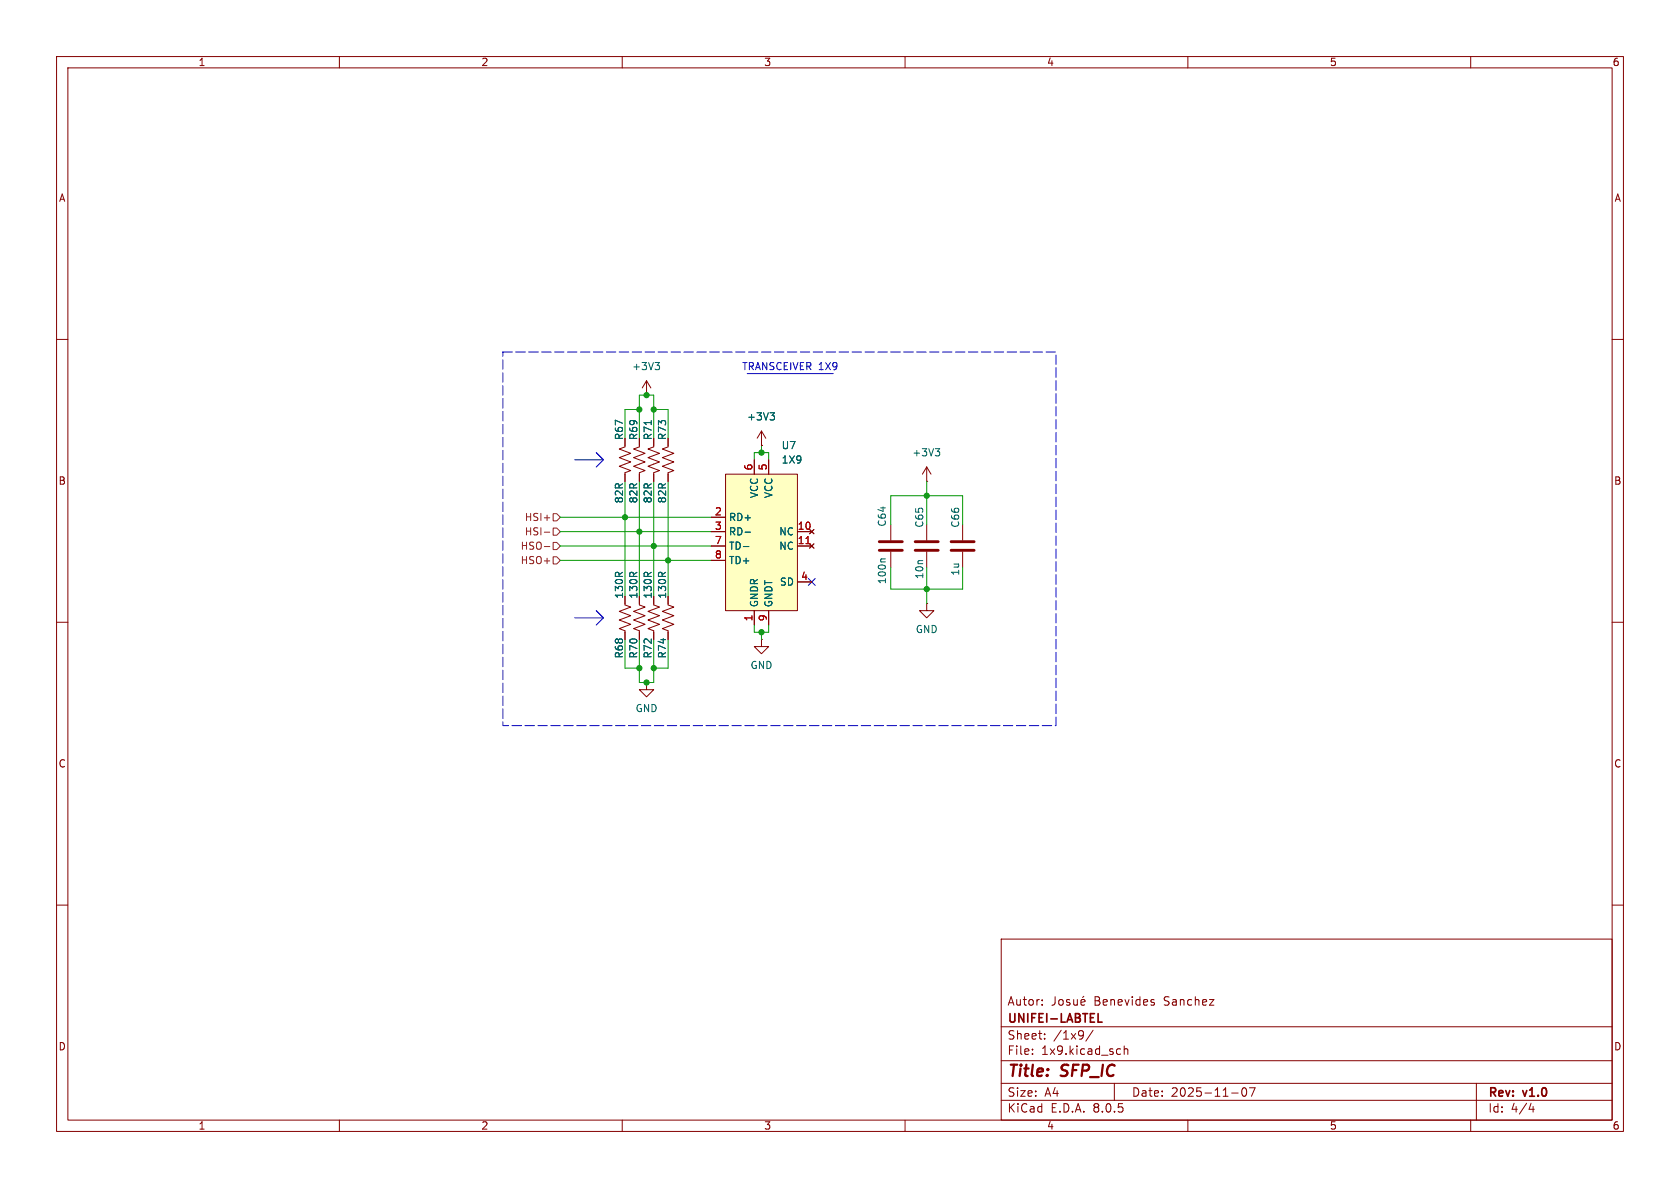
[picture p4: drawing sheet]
(kicad_sch
 (version 20231120)
 (generator "eeschema")
 (generator_version "8.0")
 (paper "A4")
 (title_block
  (title "SFP_IC")
  (date "2025-11-07")
  (rev "v1.0")
  (company "UNIFEI-LABTEL")
  (comment 1 "Autor: Josué Benevides Sanchez"))
 (lib_symbols
  (symbol "1x9:1x9_SC" (exclude_from_sim no) (in_bom yes) (on_board yes)
   (property "Reference" "U" (at -9.398 14.478 0) (effects (font (size 1.27 1.27))))
   (property "Value" "1X9" (at -8.636 16.764 0) (effects (font (size 1.27 1.27))))
   (property "Footprint" "" (at -2.54 15.24 0) (effects (font (size 1.27 1.27)) (hide yes)))
   (property "Datasheet" "" (at -2.54 15.24 0) (effects (font (size 1.27 1.27)) (hide yes)))
   (property "Description" "" (at -2.54 15.24 0) (effects (font (size 1.27 1.27)) (hide yes)))
   (symbol "1x9_SC_1_1"
    (rectangle (start -6.35 12.7) (end 6.35 -11.43) (stroke (width 0) (type default)) (fill (type background)))
    (pin output line (at -1.27 -13.97 90) (length 2.54) (name "GNDR" (effects (font (size 1.27 1.27)))) (number "1" (effects (font (size 1.27 1.27)))))
    (pin no_connect line (at 8.89 2.54 180) (length 2.54) (name "NC" (effects (font (size 1.27 1.27)))) (number "10" (effects (font (size 1.27 1.27)))))
    (pin no_connect line (at 8.89 0 180) (length 2.54) (name "NC" (effects (font (size 1.27 1.27)))) (number "11" (effects (font (size 1.27 1.27)))))
    (pin output line (at -8.89 5.08 0) (length 2.54) (name "RD+" (effects (font (size 1.27 1.27)))) (number "2" (effects (font (size 1.27 1.27)))))
    (pin output line (at -8.89 2.54 0) (length 2.54) (name "RD-" (effects (font (size 1.27 1.27)))) (number "3" (effects (font (size 1.27 1.27)))))
    (pin output line (at 8.89 -6.35 180) (length 2.54) (name "SD" (effects (font (size 1.27 1.27)))) (number "4" (effects (font (size 1.27 1.27)))))
    (pin input line (at 1.27 15.24 270) (length 2.54) (name "VCC" (effects (font (size 1.27 1.27)))) (number "5" (effects (font (size 1.27 1.27)))))
    (pin input line (at -1.27 15.24 270) (length 2.54) (name "VCC" (effects (font (size 1.27 1.27)))) (number "6" (effects (font (size 1.27 1.27)))))
    (pin input line (at -8.89 0 0) (length 2.54) (name "TD-" (effects (font (size 1.27 1.27)))) (number "7" (effects (font (size 1.27 1.27)))))
    (pin input line (at -8.89 -2.54 0) (length 2.54) (name "TD+" (effects (font (size 1.27 1.27)))) (number "8" (effects (font (size 1.27 1.27)))))
    (pin output line (at 1.27 -13.97 90) (length 2.54) (name "GNDT" (effects (font (size 1.27 1.27)))) (number "9" (effects (font (size 1.27 1.27)))))))
  (symbol "Device:C"
   (pin_numbers hide)
   (pin_names
    (offset 0.254)) (exclude_from_sim no) (in_bom yes) (on_board yes)
   (property "Reference" "C" (at 0.635 2.54 0) (effects (font (size 1.27 1.27)) (justify left)))
   (property "Value" "C" (at 0.635 -2.54 0) (effects (font (size 1.27 1.27)) (justify left)))
   (property "Footprint" "" (at 0.9652 -3.81 0) (effects (font (size 1.27 1.27)) (hide yes)))
   (property "Datasheet" "~" (at 0 0 0) (effects (font (size 1.27 1.27)) (hide yes)))
   (property "Description" "Unpolarized capacitor" (at 0 0 0) (effects (font (size 1.27 1.27)) (hide yes)))
   (symbol "C_0_1"
    (polyline (pts (xy -2.032 -0.762) (xy 2.032 -0.762)) (stroke (width 0.508) (type default)) (fill (type none)))
    (polyline (pts (xy -2.032 0.762) (xy 2.032 0.762)) (stroke (width 0.508) (type default)) (fill (type none))))
   (symbol "C_1_1"
    (pin passive line (at 0 3.81 270) (length 2.794) (name "~" (effects (font (size 1.27 1.27)))) (number "1" (effects (font (size 1.27 1.27)))))
    (pin passive line (at 0 -3.81 90) (length 2.794) (name "~" (effects (font (size 1.27 1.27)))) (number "2" (effects (font (size 1.27 1.27)))))))
  (symbol "Device:R_US"
   (pin_numbers hide)
   (pin_names
    (offset 0)) (exclude_from_sim no) (in_bom yes) (on_board yes)
   (property "Reference" "R" (at 2.54 0 90) (effects (font (size 1.27 1.27))))
   (property "Value" "R_US" (at -2.54 0 90) (effects (font (size 1.27 1.27))))
   (property "Footprint" "" (at 1.016 -0.254 90) (effects (font (size 1.27 1.27)) (hide yes)))
   (property "Datasheet" "~" (at 0 0 0) (effects (font (size 1.27 1.27)) (hide yes)))
   (property "Description" "Resistor, US symbol" (at 0 0 0) (effects (font (size 1.27 1.27)) (hide yes)))
   (symbol "R_US_0_1"
    (polyline (pts (xy 0 -2.286) (xy 0 -2.54)) (stroke (width 0) (type default)) (fill (type none)))
    (polyline (pts (xy 0 2.286) (xy 0 2.54)) (stroke (width 0) (type default)) (fill (type none)))
    (polyline (pts (xy 0 -0.762) (xy 1.016 -1.143) (xy 0 -1.524) (xy -1.016 -1.905) (xy 0 -2.286)) (stroke (width 0) (type default)) (fill (type none)))
    (polyline (pts (xy 0 0.762) (xy 1.016 0.381) (xy 0 0) (xy -1.016 -0.381) (xy 0 -0.762)) (stroke (width 0) (type default)) (fill (type none)))
    (polyline (pts (xy 0 2.286) (xy 1.016 1.905) (xy 0 1.524) (xy -1.016 1.143) (xy 0 0.762)) (stroke (width 0) (type default)) (fill (type none))))
   (symbol "R_US_1_1"
    (pin passive line (at 0 3.81 270) (length 1.27) (name "~" (effects (font (size 1.27 1.27)))) (number "1" (effects (font (size 1.27 1.27)))))
    (pin passive line (at 0 -3.81 90) (length 1.27) (name "~" (effects (font (size 1.27 1.27)))) (number "2" (effects (font (size 1.27 1.27)))))))
  (symbol "power:+3V3"
   (power)
   (pin_numbers hide)
   (pin_names
    (offset 0) hide) (exclude_from_sim no) (in_bom yes) (on_board yes)
   (property "Reference" "#PWR" (at 0 -3.81 0) (effects (font (size 1.27 1.27)) (hide yes)))
   (property "Value" "+3V3" (at 0 3.556 0) (effects (font (size 1.27 1.27))))
   (property "Footprint" "" (at 0 0 0) (effects (font (size 1.27 1.27)) (hide yes)))
   (property "Datasheet" "" (at 0 0 0) (effects (font (size 1.27 1.27)) (hide yes)))
   (property "Description" "Power symbol creates a global label with name \"+3V3\"" (at 0 0 0) (effects (font (size 1.27 1.27)) (hide yes)))
   (symbol "+3V3_0_1"
    (polyline (pts (xy -0.762 1.27) (xy 0 2.54)) (stroke (width 0) (type default)) (fill (type none)))
    (polyline (pts (xy 0 0) (xy 0 2.54)) (stroke (width 0) (type default)) (fill (type none)))
    (polyline (pts (xy 0 2.54) (xy 0.762 1.27)) (stroke (width 0) (type default)) (fill (type none))))
   (symbol "+3V3_1_1"
    (pin power_in line (at 0 0 90) (length 0) (name "~" (effects (font (size 1.27 1.27)))) (number "1" (effects (font (size 1.27 1.27)))))))
  (symbol "power:GND"
   (power)
   (pin_numbers hide)
   (pin_names
    (offset 0) hide) (exclude_from_sim no) (in_bom yes) (on_board yes)
   (property "Reference" "#PWR" (at 0 -6.35 0) (effects (font (size 1.27 1.27)) (hide yes)))
   (property "Value" "GND" (at 0 -3.81 0) (effects (font (size 1.27 1.27))))
   (property "Footprint" "" (at 0 0 0) (effects (font (size 1.27 1.27)) (hide yes)))
   (property "Datasheet" "" (at 0 0 0) (effects (font (size 1.27 1.27)) (hide yes)))
   (property "Description" "Power symbol creates a global label with name \"GND\" , ground" (at 0 0 0) (effects (font (size 1.27 1.27)) (hide yes)))
   (symbol "GND_0_1"
    (polyline (pts (xy 0 0) (xy 0 -1.27) (xy 1.27 -1.27) (xy 0 -2.54) (xy -1.27 -1.27) (xy 0 -1.27)) (stroke (width 0) (type default)) (fill (type none))))
   (symbol "GND_1_1"
    (pin power_in line (at 0 0 270) (length 0) (name "~" (effects (font (size 1.27 1.27)))) (number "1" (effects (font (size 1.27 1.27))))))))
 (junction
  (at 113.03 118.11)
  (diameter 0)
  (color 0 0 0 0))
 (junction
  (at 115.57 96.52)
  (diameter 0)
  (color 0 0 0 0))
 (junction
  (at 134.62 111.76)
  (diameter 0)
  (color 0 0 0 0))
 (junction
  (at 114.3 120.65)
  (diameter 0)
  (color 0 0 0 0))
 (junction
  (at 163.83 87.63)
  (diameter 0)
  (color 0 0 0 0))
 (junction
  (at 113.03 93.98)
  (diameter 0)
  (color 0 0 0 0))
 (junction
  (at 113.03 72.39)
  (diameter 0)
  (color 0 0 0 0))
 (junction
  (at 118.11 99.06)
  (diameter 0)
  (color 0 0 0 0))
 (junction
  (at 115.57 118.11)
  (diameter 0)
  (color 0 0 0 0))
 (junction
  (at 115.57 72.39)
  (diameter 0)
  (color 0 0 0 0))
 (junction
  (at 163.83 104.14)
  (diameter 0)
  (color 0 0 0 0))
 (junction
  (at 134.62 80.01)
  (diameter 0)
  (color 0 0 0 0))
 (junction
  (at 110.49 91.44)
  (diameter 0)
  (color 0 0 0 0))
 (junction
  (at 114.3 69.85)
  (diameter 0)
  (color 0 0 0 0))
 (no_connect
  (at 143.51 102.87))
 (wire
  (pts (xy 133.35 110.49) (xy 133.35 111.76))
  (stroke (width 0) (type default)))
 (polyline
  (pts (xy 105.41 107.95) (xy 106.68 109.22))
  (stroke (width 0) (type default)))
 (wire
  (pts (xy 115.57 69.85) (xy 115.57 72.39))
  (stroke (width 0) (type default)))
 (wire
  (pts (xy 115.57 113.03) (xy 115.57 118.11))
  (stroke (width 0) (type default)))
 (wire
  (pts (xy 113.03 72.39) (xy 113.03 77.47))
  (stroke (width 0) (type default)))
 (wire
  (pts (xy 110.49 85.09) (xy 110.49 91.44))
  (stroke (width 0) (type default)))
 (wire
  (pts (xy 118.11 118.11) (xy 115.57 118.11))
  (stroke (width 0) (type default)))
 (wire
  (pts (xy 110.49 91.44) (xy 110.49 105.41))
  (stroke (width 0) (type default)))
 (wire
  (pts (xy 114.3 120.65) (xy 115.57 120.65))
  (stroke (width 0) (type default)))
 (wire
  (pts (xy 135.89 80.01) (xy 135.89 81.28))
  (stroke (width 0) (type default)))
 (wire
  (pts (xy 157.48 87.63) (xy 163.83 87.63))
  (stroke (width 0) (type default)))
 (wire
  (pts (xy 163.83 87.63) (xy 163.83 92.71))
  (stroke (width 0) (type default)))
 (wire
  (pts (xy 110.49 72.39) (xy 113.03 72.39))
  (stroke (width 0) (type default)))
 (wire
  (pts (xy 99.06 91.44) (xy 110.49 91.44))
  (stroke (width 0) (type default)))
 (wire
  (pts (xy 157.48 100.33) (xy 157.48 104.14))
  (stroke (width 0) (type default)))
 (wire
  (pts (xy 163.83 100.33) (xy 163.83 104.14))
  (stroke (width 0) (type default)))
 (wire
  (pts (xy 170.18 100.33) (xy 170.18 104.14))
  (stroke (width 0) (type default)))
 (wire
  (pts (xy 118.11 72.39) (xy 115.57 72.39))
  (stroke (width 0) (type default)))
 (wire
  (pts (xy 115.57 96.52) (xy 125.73 96.52))
  (stroke (width 0) (type default)))
 (wire
  (pts (xy 163.83 104.14) (xy 170.18 104.14))
  (stroke (width 0) (type default)))
 (wire
  (pts (xy 115.57 96.52) (xy 115.57 105.41))
  (stroke (width 0) (type default)))
 (wire
  (pts (xy 113.03 93.98) (xy 125.73 93.98))
  (stroke (width 0) (type default)))
 (polyline
  (pts (xy 106.68 81.28) (xy 105.41 82.55))
  (stroke (width 0) (type default)))
 (wire
  (pts (xy 113.03 85.09) (xy 113.03 93.98))
  (stroke (width 0) (type default)))
 (wire
  (pts (xy 115.57 69.85) (xy 114.3 69.85))
  (stroke (width 0) (type default)))
 (polyline
  (pts (xy 106.68 109.22) (xy 105.41 110.49))
  (stroke (width 0) (type default)))
 (polyline
  (pts (xy 105.41 80.01) (xy 106.68 81.28))
  (stroke (width 0) (type default)))
 (wire
  (pts (xy 170.18 92.71) (xy 170.18 87.63))
  (stroke (width 0) (type default)))
 (wire
  (pts (xy 163.83 104.14) (xy 163.83 106.68))
  (stroke (width 0) (type default)))
 (wire
  (pts (xy 133.35 81.28) (xy 133.35 80.01))
  (stroke (width 0) (type default)))
 (polyline
  (pts (xy 106.68 81.28) (xy 101.6 81.28))
  (stroke (width 0) (type default)))
 (polyline
  (pts (xy 106.68 109.22) (xy 101.6 109.22))
  (stroke (width 0) (type default)))
 (wire
  (pts (xy 118.11 77.47) (xy 118.11 72.39))
  (stroke (width 0) (type default)))
 (wire
  (pts (xy 134.62 111.76) (xy 135.89 111.76))
  (stroke (width 0) (type default)))
 (wire
  (pts (xy 157.48 92.71) (xy 157.48 87.63))
  (stroke (width 0) (type default)))
 (wire
  (pts (xy 115.57 85.09) (xy 115.57 96.52))
  (stroke (width 0) (type default)))
 (wire
  (pts (xy 113.03 69.85) (xy 114.3 69.85))
  (stroke (width 0) (type default)))
 (wire
  (pts (xy 118.11 113.03) (xy 118.11 118.11))
  (stroke (width 0) (type default)))
 (wire
  (pts (xy 133.35 111.76) (xy 134.62 111.76))
  (stroke (width 0) (type default)))
 (wire
  (pts (xy 113.03 120.65) (xy 114.3 120.65))
  (stroke (width 0) (type default)))
 (wire
  (pts (xy 113.03 72.39) (xy 113.03 69.85))
  (stroke (width 0) (type default)))
 (wire
  (pts (xy 157.48 104.14) (xy 163.83 104.14))
  (stroke (width 0) (type default)))
 (wire
  (pts (xy 135.89 111.76) (xy 135.89 110.49))
  (stroke (width 0) (type default)))
 (polyline
  (pts (xy 132.08 66.04) (xy 147.32 66.04))
  (stroke (width 0) (type default)))
 (wire
  (pts (xy 163.83 85.09) (xy 163.83 87.63))
  (stroke (width 0) (type default)))
 (wire
  (pts (xy 133.35 80.01) (xy 134.62 80.01))
  (stroke (width 0) (type default)))
 (wire
  (pts (xy 118.11 85.09) (xy 118.11 99.06))
  (stroke (width 0) (type default)))
 (wire
  (pts (xy 118.11 99.06) (xy 125.73 99.06))
  (stroke (width 0) (type default)))
 (wire
  (pts (xy 118.11 99.06) (xy 118.11 105.41))
  (stroke (width 0) (type default)))
 (wire
  (pts (xy 99.06 96.52) (xy 115.57 96.52))
  (stroke (width 0) (type default)))
 (wire
  (pts (xy 113.03 93.98) (xy 113.03 105.41))
  (stroke (width 0) (type default)))
 (wire
  (pts (xy 99.06 93.98) (xy 113.03 93.98))
  (stroke (width 0) (type default)))
 (wire
  (pts (xy 110.49 118.11) (xy 113.03 118.11))
  (stroke (width 0) (type default)))
 (wire
  (pts (xy 110.49 91.44) (xy 125.73 91.44))
  (stroke (width 0) (type default)))
 (polyline
  (pts (xy 105.41 80.01) (xy 106.68 81.28))
  (stroke (width 0) (type default)))
 (polyline
  (pts (xy 105.41 107.95) (xy 106.68 109.22))
  (stroke (width 0) (type default)))
 (wire
  (pts (xy 113.03 113.03) (xy 113.03 118.11))
  (stroke (width 0) (type default)))
 (wire
  (pts (xy 110.49 77.47) (xy 110.49 72.39))
  (stroke (width 0) (type default)))
 (wire
  (pts (xy 113.03 118.11) (xy 113.03 120.65))
  (stroke (width 0) (type default)))
 (wire
  (pts (xy 110.49 113.03) (xy 110.49 118.11))
  (stroke (width 0) (type default)))
 (wire
  (pts (xy 134.62 78.74) (xy 134.62 80.01))
  (stroke (width 0) (type default)))
 (wire
  (pts (xy 134.62 80.01) (xy 135.89 80.01))
  (stroke (width 0) (type default)))
 (wire
  (pts (xy 99.06 99.06) (xy 118.11 99.06))
  (stroke (width 0) (type default)))
 (wire
  (pts (xy 115.57 118.11) (xy 115.57 120.65))
  (stroke (width 0) (type default)))
 (wire
  (pts (xy 170.18 87.63) (xy 163.83 87.63))
  (stroke (width 0) (type default)))
 (wire
  (pts (xy 115.57 72.39) (xy 115.57 77.47))
  (stroke (width 0) (type default)))
 (wire
  (pts (xy 134.62 111.76) (xy 134.62 113.03))
  (stroke (width 0) (type default)))
 (rectangle
  (start 88.9 62.23)
  (end 186.69 128.27)
  (stroke (width 0) (type dash))
  (fill (type none)))
 (text "TRANSCEIVER 1X9"
  (exclude_from_sim no)
  (at 139.7 65.024 0)
  (effects (font (size 1.27 1.27))))
 (hierarchical_label "HSO-"
  (shape input)
  (at 99.06 96.52 180)
  (fields_autoplaced yes)
  (effects (font (size 1.27 1.27)) (justify right)))
 (hierarchical_label "HSI+"
  (shape input)
  (at 99.06 91.44 180)
  (fields_autoplaced yes)
  (effects (font (size 1.27 1.27)) (justify right)))
 (hierarchical_label "HSO+"
  (shape input)
  (at 99.06 99.06 180)
  (fields_autoplaced yes)
  (effects (font (size 1.27 1.27)) (justify right)))
 (hierarchical_label "HSI-"
  (shape input)
  (at 99.06 93.98 180)
  (fields_autoplaced yes)
  (effects (font (size 1.27 1.27)) (justify right)))
 (symbol
  (lib_id "Device:R_US")
  (at 118.11 81.28 0)
  (mirror y)
  (unit 1)
  (exclude_from_sim no)
  (in_bom no)
  (on_board no)
  (dnp no)
  (property "Reference" "R73" (at 117.094 75.946 90) (effects (font (size 1.27 1.27))))
  (property "Value" "82R" (at 117.094 87.122 90) (effects (font (size 1.27 1.27))))
  (property "Footprint" "Resistor_SMD:R_0402_1005Metric" (at 117.094 81.534 90) (effects (font (size 1.27 1.27)) (hide yes)))
  (property "Datasheet" "~" (at 118.11 81.28 0) (effects (font (size 1.27 1.27)) (hide yes)))
  (property "Description" "Resistor, US symbol" (at 118.11 81.28 0) (effects (font (size 1.27 1.27)) (hide yes)))
  (property "JLCPCB Part #" "C4143" (at 118.11 81.28 90) (effects (font (size 1.27 1.27)) (hide yes)))
  (pin "1")
  (pin "2"))
 (symbol
  (lib_id "power:+3V3")
  (at 114.3 69.85 0)
  (unit 1)
  (exclude_from_sim no)
  (in_bom no)
  (on_board no)
  (dnp no)
  (fields_autoplaced yes)
  (property "Reference" "#PWR083" (at 114.3 73.66 0) (effects (font (size 1.27 1.27)) (hide yes)))
  (property "Value" "+3V3" (at 114.3 64.77 0) (effects (font (size 1.27 1.27))))
  (property "Footprint" "" (at 114.3 69.85 0) (effects (font (size 1.27 1.27)) (hide yes)))
  (property "Datasheet" "" (at 114.3 69.85 0) (effects (font (size 1.27 1.27)) (hide yes)))
  (property "Description" "Power symbol creates a global label with name \"+3V3\"" (at 114.3 69.85 0) (effects (font (size 1.27 1.27)) (hide yes)))
  (pin "1"))
 (symbol
  (lib_id "power:GND")
  (at 163.83 106.68 0)
  (unit 1)
  (exclude_from_sim no)
  (in_bom no)
  (on_board no)
  (dnp no)
  (property "Reference" "#PWR088" (at 163.83 113.03 0) (effects (font (size 1.27 1.27)) (hide yes)))
  (property "Value" "GND" (at 163.83 111.252 0) (effects (font (size 1.27 1.27))))
  (property "Footprint" "" (at 163.83 106.68 0) (effects (font (size 1.27 1.27)) (hide yes)))
  (property "Datasheet" "" (at 163.83 106.68 0) (effects (font (size 1.27 1.27)) (hide yes)))
  (property "Description" "Power symbol creates a global label with name \"GND\" , ground" (at 163.83 106.68 0) (effects (font (size 1.27 1.27)) (hide yes)))
  (pin "1"))
 (symbol
  (lib_id "Device:R_US")
  (at 110.49 109.22 180)
  (unit 1)
  (exclude_from_sim no)
  (in_bom no)
  (on_board no)
  (dnp no)
  (property "Reference" "R68" (at 109.474 114.554 90) (effects (font (size 1.27 1.27))))
  (property "Value" "130R" (at 109.474 103.378 90) (effects (font (size 1.27 1.27))))
  (property "Footprint" "Resistor_SMD:R_0402_1005Metric" (at 109.474 108.966 90) (effects (font (size 1.27 1.27)) (hide yes)))
  (property "Datasheet" "~" (at 110.49 109.22 0) (effects (font (size 1.27 1.27)) (hide yes)))
  (property "Description" "Resistor, US symbol" (at 110.49 109.22 0) (effects (font (size 1.27 1.27)) (hide yes)))
  (property "JLCPCB Part #" "C166609" (at 110.49 109.22 90) (effects (font (size 1.27 1.27)) (hide yes)))
  (pin "1")
  (pin "2"))
 (symbol
  (lib_id "power:GND")
  (at 114.3 120.65 0)
  (unit 1)
  (exclude_from_sim no)
  (in_bom no)
  (on_board no)
  (dnp no)
  (property "Reference" "#PWR084" (at 114.3 127 0) (effects (font (size 1.27 1.27)) (hide yes)))
  (property "Value" "GND" (at 114.3 125.222 0) (effects (font (size 1.27 1.27))))
  (property "Footprint" "" (at 114.3 120.65 0) (effects (font (size 1.27 1.27)) (hide yes)))
  (property "Datasheet" "" (at 114.3 120.65 0) (effects (font (size 1.27 1.27)) (hide yes)))
  (property "Description" "Power symbol creates a global label with name \"GND\" , ground" (at 114.3 120.65 0) (effects (font (size 1.27 1.27)) (hide yes)))
  (pin "1"))
 (symbol
  (lib_id "Device:C")
  (at 163.83 96.52 0)
  (mirror y)
  (unit 1)
  (exclude_from_sim no)
  (in_bom no)
  (on_board no)
  (dnp no)
  (property "Reference" "C65" (at 162.56 91.44 90) (effects (font (size 1.27 1.27))))
  (property "Value" "10n" (at 162.56 100.584 90) (effects (font (size 1.27 1.27))))
  (property "Footprint" "Capacitor_SMD:C_0402_1005Metric" (at 162.8648 100.33 0) (effects (font (size 1.27 1.27)) (hide yes)))
  (property "Datasheet" "~" (at 163.83 96.52 0) (effects (font (size 1.27 1.27)) (hide yes)))
  (property "Description" "Unpolarized capacitor" (at 163.83 96.52 0) (effects (font (size 1.27 1.27)) (hide yes)))
  (property "JLCPCB Part #" "C15195" (at 163.83 96.52 90) (effects (font (size 1.27 1.27)) (hide yes)))
  (pin "2")
  (pin "1"))
 (symbol
  (lib_id "Device:R_US")
  (at 115.57 81.28 0)
  (mirror y)
  (unit 1)
  (exclude_from_sim no)
  (in_bom no)
  (on_board no)
  (dnp no)
  (property "Reference" "R71" (at 114.554 75.946 90) (effects (font (size 1.27 1.27))))
  (property "Value" "82R" (at 114.554 87.122 90) (effects (font (size 1.27 1.27))))
  (property "Footprint" "Resistor_SMD:R_0402_1005Metric" (at 114.554 81.534 90) (effects (font (size 1.27 1.27)) (hide yes)))
  (property "Datasheet" "~" (at 115.57 81.28 0) (effects (font (size 1.27 1.27)) (hide yes)))
  (property "Description" "Resistor, US symbol" (at 115.57 81.28 0) (effects (font (size 1.27 1.27)) (hide yes)))
  (property "JLCPCB Part #" "C4143" (at 115.57 81.28 90) (effects (font (size 1.27 1.27)) (hide yes)))
  (pin "1")
  (pin "2"))
 (symbol
  (lib_id "power:+3V3")
  (at 163.83 85.09 0)
  (unit 1)
  (exclude_from_sim no)
  (in_bom no)
  (on_board no)
  (dnp no)
  (fields_autoplaced yes)
  (property "Reference" "#PWR087" (at 163.83 88.9 0) (effects (font (size 1.27 1.27)) (hide yes)))
  (property "Value" "+3V3" (at 163.83 80.01 0) (effects (font (size 1.27 1.27))))
  (property "Footprint" "" (at 163.83 85.09 0) (effects (font (size 1.27 1.27)) (hide yes)))
  (property "Datasheet" "" (at 163.83 85.09 0) (effects (font (size 1.27 1.27)) (hide yes)))
  (property "Description" "Power symbol creates a global label with name \"+3V3\"" (at 163.83 85.09 0) (effects (font (size 1.27 1.27)) (hide yes)))
  (pin "1"))
 (symbol
  (lib_id "1x9:1x9_SC")
  (at 134.62 96.52 0)
  (unit 1)
  (exclude_from_sim no)
  (in_bom no)
  (on_board no)
  (dnp no)
  (fields_autoplaced yes)
  (property "Reference" "U7" (at 138.0841 78.74 0) (effects (font (size 1.27 1.27)) (justify left)))
  (property "Value" "1X9" (at 138.0841 81.28 0) (effects (font (size 1.27 1.27)) (justify left)))
  (property "Footprint" "1x9:1x9" (at 132.08 81.28 0) (effects (font (size 1.27 1.27)) (hide yes)))
  (property "Datasheet" "" (at 132.08 81.28 0) (effects (font (size 1.27 1.27)) (hide yes)))
  (property "Description" "" (at 132.08 81.28 0) (effects (font (size 1.27 1.27)) (hide yes)))
  (pin "7")
  (pin "8")
  (pin "2")
  (pin "11")
  (pin "5")
  (pin "1")
  (pin "4")
  (pin "6")
  (pin "10")
  (pin "9")
  (pin "3"))
 (symbol
  (lib_id "Device:R_US")
  (at 118.11 109.22 180)
  (unit 1)
  (exclude_from_sim no)
  (in_bom no)
  (on_board no)
  (dnp no)
  (property "Reference" "R74" (at 117.094 114.554 90) (effects (font (size 1.27 1.27))))
  (property "Value" "130R" (at 117.094 103.378 90) (effects (font (size 1.27 1.27))))
  (property "Footprint" "Resistor_SMD:R_0402_1005Metric" (at 117.094 108.966 90) (effects (font (size 1.27 1.27)) (hide yes)))
  (property "Datasheet" "~" (at 118.11 109.22 0) (effects (font (size 1.27 1.27)) (hide yes)))
  (property "Description" "Resistor, US symbol" (at 118.11 109.22 0) (effects (font (size 1.27 1.27)) (hide yes)))
  (property "JLCPCB Part #" "C166609" (at 118.11 109.22 90) (effects (font (size 1.27 1.27)) (hide yes)))
  (pin "1")
  (pin "2"))
 (symbol
  (lib_id "Device:R_US")
  (at 110.49 81.28 0)
  (mirror y)
  (unit 1)
  (exclude_from_sim no)
  (in_bom no)
  (on_board no)
  (dnp no)
  (property "Reference" "R67" (at 109.474 75.946 90) (effects (font (size 1.27 1.27))))
  (property "Value" "82R" (at 109.474 87.122 90) (effects (font (size 1.27 1.27))))
  (property "Footprint" "Resistor_SMD:R_0402_1005Metric" (at 109.474 81.534 90) (effects (font (size 1.27 1.27)) (hide yes)))
  (property "Datasheet" "~" (at 110.49 81.28 0) (effects (font (size 1.27 1.27)) (hide yes)))
  (property "Description" "Resistor, US symbol" (at 110.49 81.28 0) (effects (font (size 1.27 1.27)) (hide yes)))
  (property "JLCPCB Part #" "C4143" (at 110.49 81.28 90) (effects (font (size 1.27 1.27)) (hide yes)))
  (pin "1")
  (pin "2"))
 (symbol
  (lib_id "power:GND")
  (at 134.62 113.03 0)
  (unit 1)
  (exclude_from_sim no)
  (in_bom no)
  (on_board no)
  (dnp no)
  (property "Reference" "#PWR086" (at 134.62 119.38 0) (effects (font (size 1.27 1.27)) (hide yes)))
  (property "Value" "GND" (at 134.62 117.602 0) (effects (font (size 1.27 1.27))))
  (property "Footprint" "" (at 134.62 113.03 0) (effects (font (size 1.27 1.27)) (hide yes)))
  (property "Datasheet" "" (at 134.62 113.03 0) (effects (font (size 1.27 1.27)) (hide yes)))
  (property "Description" "Power symbol creates a global label with name \"GND\" , ground" (at 134.62 113.03 0) (effects (font (size 1.27 1.27)) (hide yes)))
  (pin "1"))
 (symbol
  (lib_id "Device:R_US")
  (at 113.03 109.22 180)
  (unit 1)
  (exclude_from_sim no)
  (in_bom no)
  (on_board no)
  (dnp no)
  (property "Reference" "R70" (at 112.014 114.554 90) (effects (font (size 1.27 1.27))))
  (property "Value" "130R" (at 112.014 103.378 90) (effects (font (size 1.27 1.27))))
  (property "Footprint" "Resistor_SMD:R_0402_1005Metric" (at 112.014 108.966 90) (effects (font (size 1.27 1.27)) (hide yes)))
  (property "Datasheet" "~" (at 113.03 109.22 0) (effects (font (size 1.27 1.27)) (hide yes)))
  (property "Description" "Resistor, US symbol" (at 113.03 109.22 0) (effects (font (size 1.27 1.27)) (hide yes)))
  (property "JLCPCB Part #" "C166609" (at 113.03 109.22 90) (effects (font (size 1.27 1.27)) (hide yes)))
  (pin "1")
  (pin "2"))
 (symbol
  (lib_id "Device:R_US")
  (at 115.57 109.22 180)
  (unit 1)
  (exclude_from_sim no)
  (in_bom no)
  (on_board no)
  (dnp no)
  (property "Reference" "R72" (at 114.554 114.554 90) (effects (font (size 1.27 1.27))))
  (property "Value" "130R" (at 114.554 103.378 90) (effects (font (size 1.27 1.27))))
  (property "Footprint" "Resistor_SMD:R_0402_1005Metric" (at 114.554 108.966 90) (effects (font (size 1.27 1.27)) (hide yes)))
  (property "Datasheet" "~" (at 115.57 109.22 0) (effects (font (size 1.27 1.27)) (hide yes)))
  (property "Description" "Resistor, US symbol" (at 115.57 109.22 0) (effects (font (size 1.27 1.27)) (hide yes)))
  (property "JLCPCB Part #" "C166609" (at 115.57 109.22 90) (effects (font (size 1.27 1.27)) (hide yes)))
  (pin "1")
  (pin "2"))
 (symbol
  (lib_id "power:+3V3")
  (at 134.62 78.74 0)
  (unit 1)
  (exclude_from_sim no)
  (in_bom no)
  (on_board no)
  (dnp no)
  (fields_autoplaced yes)
  (property "Reference" "#PWR085" (at 134.62 82.55 0) (effects (font (size 1.27 1.27)) (hide yes)))
  (property "Value" "+3V3" (at 134.62 73.66 0) (effects (font (size 1.27 1.27))))
  (property "Footprint" "" (at 134.62 78.74 0) (effects (font (size 1.27 1.27)) (hide yes)))
  (property "Datasheet" "" (at 134.62 78.74 0) (effects (font (size 1.27 1.27)) (hide yes)))
  (property "Description" "Power symbol creates a global label with name \"+3V3\"" (at 134.62 78.74 0) (effects (font (size 1.27 1.27)) (hide yes)))
  (pin "1"))
 (symbol
  (lib_id "Device:C")
  (at 157.48 96.52 0)
  (unit 1)
  (exclude_from_sim no)
  (in_bom no)
  (on_board no)
  (dnp no)
  (property "Reference" "C64" (at 155.956 93.218 90) (effects (font (size 1.27 1.27)) (justify left)))
  (property "Value" "100n" (at 155.956 103.378 90) (effects (font (size 1.27 1.27)) (justify left)))
  (property "Footprint" "Capacitor_SMD:C_0402_1005Metric" (at 158.4452 100.33 0) (effects (font (size 1.27 1.27)) (hide yes)))
  (property "Datasheet" "~" (at 157.48 96.52 0) (effects (font (size 1.27 1.27)) (hide yes)))
  (property "Description" "Unpolarized capacitor" (at 157.48 96.52 0) (effects (font (size 1.27 1.27)) (hide yes)))
  (property "JLCPCB Part #" "C1525" (at 157.48 96.52 90) (effects (font (size 1.27 1.27)) (hide yes)))
  (pin "2")
  (pin "1"))
 (symbol
  (lib_id "Device:R_US")
  (at 113.03 81.28 0)
  (mirror y)
  (unit 1)
  (exclude_from_sim no)
  (in_bom no)
  (on_board no)
  (dnp no)
  (property "Reference" "R69" (at 112.014 75.946 90) (effects (font (size 1.27 1.27))))
  (property "Value" "82R" (at 112.014 87.122 90) (effects (font (size 1.27 1.27))))
  (property "Footprint" "Resistor_SMD:R_0402_1005Metric" (at 112.014 81.534 90) (effects (font (size 1.27 1.27)) (hide yes)))
  (property "Datasheet" "~" (at 113.03 81.28 0) (effects (font (size 1.27 1.27)) (hide yes)))
  (property "Description" "Resistor, US symbol" (at 113.03 81.28 0) (effects (font (size 1.27 1.27)) (hide yes)))
  (property "JLCPCB Part #" "C4143" (at 113.03 81.28 90) (effects (font (size 1.27 1.27)) (hide yes)))
  (pin "1")
  (pin "2"))
 (symbol
  (lib_id "Device:C")
  (at 170.18 96.52 0)
  (mirror y)
  (unit 1)
  (exclude_from_sim no)
  (in_bom no)
  (on_board no)
  (dnp no)
  (property "Reference" "C66" (at 168.91 91.44 90) (effects (font (size 1.27 1.27))))
  (property "Value" "1u" (at 168.91 100.584 90) (effects (font (size 1.27 1.27))))
  (property "Footprint" "Capacitor_SMD:C_0603_1608Metric" (at 169.2148 100.33 0) (effects (font (size 1.27 1.27)) (hide yes)))
  (property "Datasheet" "~" (at 170.18 96.52 0) (effects (font (size 1.27 1.27)) (hide yes)))
  (property "Description" "Unpolarized capacitor" (at 170.18 96.52 0) (effects (font (size 1.27 1.27)) (hide yes)))
  (property "JLCPCB Part #" "C15849" (at 170.18 96.52 90) (effects (font (size 1.27 1.27)) (hide yes)))
  (pin "2")
  (pin "1")))
